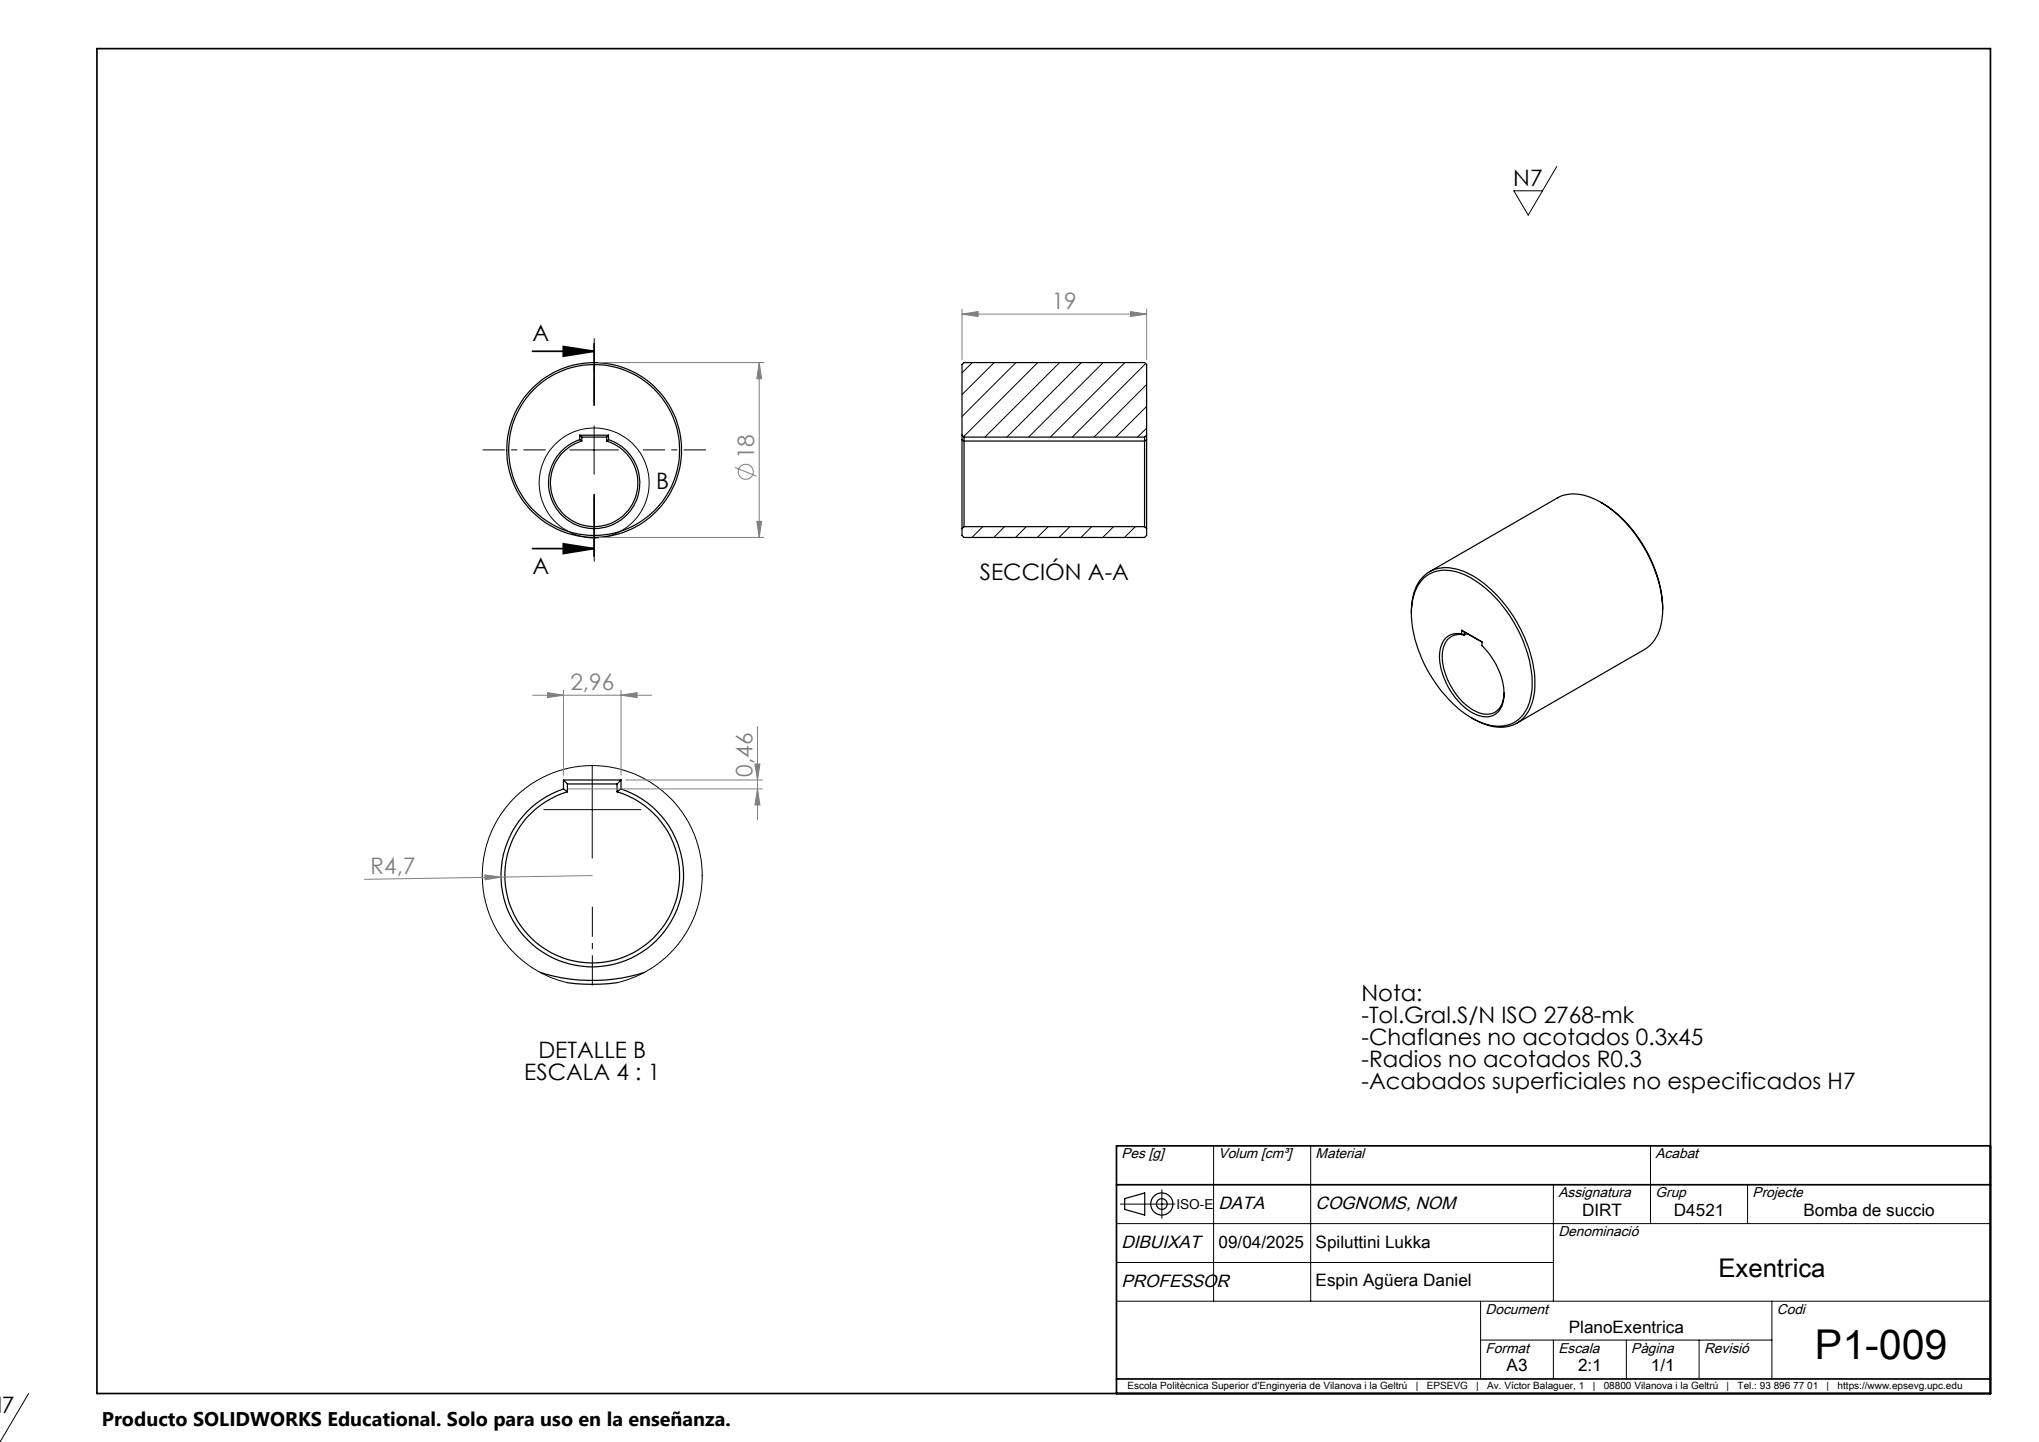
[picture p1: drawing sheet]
<svg xmlns="http://www.w3.org/2000/svg" width="420mm" height="297mm" viewBox="0 0 420 297" stroke-linecap="round" stroke-linejoin="round" font-family="sans-serif">
<g fill="none" stroke="#000" stroke-width=".25">
<path d="M119.4 90.6a9.4 9.4 0 0 0-4.6 14.4 9.4 9.4 0 0 0 15.2 0 9.4 9.4 0 0 0-4.7-14.4M119.4 90.6l.4 .2M119.4 89.6h5.9M119.4 89.6l.4 .4M119.4 89.6v1M119.8 90.8a9 9 0 0 0-4.7 13.9 9 9 0 0 0 14.6 0 9 9 0 0 0-4.7-13.9M119.8 90h5.2M119.8 90v.8M125 90v.8M125.3 90.6l-.3 .2M125.3 89.6l-.3 .4M125.3 89.6v1"/>
<path d="M198.2 90.6v18.3M198.2 90.6v-15.5l.4-.4h37.2l.4 .4v15.5M198.2 90.6l.4 .2M198.2 89.6l.4 .4M198.6 90.8v17.7M198.6 90h37.2M198.6 90.8h37.2M198.6 90v.8M235.8 90.8v17.7M235.8 90v.8M236.2 90.6v18.3M236.2 89.6l-.4 .4"/>
<path d="M236.2 90.6l-.4 .2M198.2 108.9v1.4l.4 .4h37.2l.4-.4v-1.4M198.6 108.5l-.4 .4M198.6 108.5h37.2M235.8 108.5l.4 .4M293.2 119.1a7.2 7.2 0 0 1 7.8-1 23.8 23.8 0 0 1 11.7 11.7 22.4 22.4 0 0 1 2.6 13.6 6.8 6.8 0 0 1-5.9 6.1 13.4 13.4 0 0 1-9.6-4.1 27.6 27.6 0 0 1-9.1-19.8 9.5 9.5 0 0 1 2.5-6.5zM294.5 117.8l26.2-15.2a8.3 8.3 0 0 1 7.8 .2 25.7 25.7 0 0 1 11.5 12.5 24.5 24.5 0 0 1 2.5 10.2M329.7 103.5a27.2 27.2 0 0 1 12.2 17.1l.4 2.4 .2 2.5M290.7 126.3a9.6 9.6 0 0 1 3.3-8.3 7.8 7.8 0 0 1 7.6-.3 25.8 25.8 0 0 1 12.4 13.6 21.6 21.6 0 0 1 1.8 12.7 6.9 6.9 0 0 1-9.3 5.4l-1.8-.7-1.5-.8M301.1 129.8l4.2 2.4v.8a14.5 14.5 0 0 1 4.5 10.7 3.8 3.8 0 0 1-6 3.4 14.2 14.2 0 0 1-7.3-12.6 3.9 3.9 0 0 1 3.3-4l1.3 .1M301.1 129.8v.8M301.1 130.6l.5 .2"/>
<path d="M301.1 129.8l.5 .3v.7M301.6 130.8a3.5 3.5 0 0 0-4.4 3.3 13.5 13.5 0 0 0 5.4 11.6 5.2 5.2 0 0 0 5.3 1.1 4.5 4.5 0 0 0 1.9-4.1M302.2 130.5l-.6 .3M342.5 125.5a9.5 9.5 0 0 1-3.3 8l-26.7 15.4M116.1 162.5a18.8 18.8 0 0 0-9.3 28.9 18.8 18.8 0 0 0 30.4 0 18.8 18.8 0 0 0-9.3-28.9M116.1 162.5l.8 .6M116.1 160.7h11.8M116.1 160.7l.8 .8M116.1 160.7v1.8M116.9 163.1a18 18 0 0 0-9.6 27.7 18 18 0 0 0 29.3 0 18 18 0 0 0-9.5-27.7M116.9 161.5h10.2M116.9 161.5v1.6"/>
<path d="M127.1 161.5v1.6M127.9 162.5l-.8 .6M127.9 160.7l-.8 .8M127.9 160.7v1.8M111.2 200.3a35.5 35.5 0 0 0 21.6 0M116.8 202.4a38.8 38.8 0 0 0 10.4 0M231.7 246.9l4.1-1.2v4.6l-4.1-1.2z"/>
<circle cx="122.4" cy="92.7" r="17.6"/>
<circle cx="122.4" cy="92.7" r="18"/>
<circle cx="239.3" cy="248" r="1.11"/>
<circle cx="239.3" cy="248" r="2.28"/>
</g>
<g fill="none" stroke="#000" stroke-width=".21">
<path d="M320.7 34.3l-5.9 10-3-5h5.9M200.3 74.7l-2.1 2.1M204.8 74.7l-6.6 6.6M209.3 74.7l-11.1 11.1M213.7 74.7l-15.2 15.3M218.3 74.7l-15.4 15.3M222.7 74.7l-15.3 15.3M227.2 74.7l-15.3 15.3M231.7 74.7l-15.3 15.3M236 74.9l-15.1 15.1M236.2 79.2l-10.8 10.8M117.4 92.7h10"/>
<path d="M122.4 87.7v10M236.2 83.7l-6.4 6.3M236.2 88.2l-1.9 1.8M202.4 108.5l-2.2 2.2M206.9 108.5l-2.2 2.2M211.4 108.5l-2.2 2.2M215.9 108.5l-2.2 2.2M220.4 108.5l-2.2 2.2M224.9 108.5l-2.2 2.2M229.4 108.5l-2.2 2.2M233.9 108.5l-2.3 2.2M122 157.7v19"/>
<path d="M112 166.8h20M116.8 202.4l-3.5-1.1-3.5-1.9-2.2-1.5-1.4-1.3-2.4-2.7-1.1-1.7-1.1-2.1-.9-2.1-.7-2.2-.6-4.1 .1-4 .7-3.5 1.3-3.6 1.7-3 1.6-2.1 1.5-1.5 1.9-1.6 1.5-1.1 3.4-1.8 4-1.3 4.1-.5 4 .2 3.9 .9 3.5 1.5 3.8 2.5 2.8 2.8 2.5 3.6 1.8 4 .9 3.9 .2 4.2-.5 4.1-1.3 4-1.3 2.5-1.1 1.6-3 3.5-2.7 2.1-3.4 1.9-1.9 .8-2.2 .6M250 236v32M270 236v32M340 236v16M230 252h180M230.8 248h11.2M239.3 245v5.9M320 244v24M360 244v8M230 268h180M230 260h90"/>
<path d="M305 268v16M305 276h60M320 276v8M335 276v8M350 276v8M365 268v16M5.9 287l-5.9 9.9"/>
<circle cx="122.4" cy="99.5" r="11.3"/>
</g>
<g fill="none" stroke="#808080" stroke-width=".21">
<path d="M123.4 74.7h34M156.4 74.7l.5 3.3h-1zM156.4 74.7v36M198.2 64.7l3.3-.5v1zM198.2 63.7v10.4M198.2 64.7h38M232.9 64.2l3.3 .5-3.3 .5zM236.2 63.7v10.4M151.4 96.3l4.4 1.8M123.4 110.7h34M155.9 107.4h1l-.5 3.3zM109.7 143.2h24.6"/>
<path d="M112.8 142.7l3.3 .5-3.3 .5zM116.1 142.2v17.5M127.9 143.2l3.3-.5v1zM127.9 142.2v17.5M155.5 157.4h1l-.5 3.3zM156 149.7v19.1M117.1 162.5h39.9M128.9 160.7h28.1M156 162.5l.5 3.3h-1zM99.9 180.2l3.3 .5-3.3 .5zM103.2 180.7l-28.2 .4M122 180.3l-18.8 .4"/>
<circle cx="153.6" cy="97.2" r="1.56"/>
</g>
<path d="M20 10h390v277h-390zM109.7 72.4h12.7M116 71.4l6.4 1-6.4 1zM122.4 70.8v12.7M109.7 113h12.7M116 112l6.4 1-6.4 1zM122.4 101.9v12.7M410 236h-180v51M230 244h180M230 284h180" fill="none" stroke="#000" stroke-width=".35"/>
<path d="M112.4 92.7h-13M122.4 82.7v-13M132.4 92.7h13M122.4 102.7v13" fill="none" stroke="#000" stroke-width=".21" stroke-dasharray="15.2 1.3 1.3 1.3" stroke-dashoffset="10.6" stroke-linecap="butt"/>
<path d="M122 186.7v16.3" fill="none" stroke="#000" stroke-width=".21" stroke-dasharray="15.2 1.3 1.3 1.3" stroke-dashoffset="9" stroke-linecap="butt"/>
<path d="M116 71.4l6.4 1-6.4 1zM116 112l6.4 1-6.4 1z" fill="#000"/>
<g fill="#808080">
<path d="M99.9 180.2l3.3 .5-3.3 .5z"/>
<path d="M198.2 64.7l3.3-.5v1zM232.9 64.2l3.3 .5-3.3 .5zM112.8 142.7l3.3 .5-3.3 .5zM127.9 143.2l3.3-.5v1z"/>
<path d="M156.4 74.7l.5 3.3h-1zM155.9 107.4h1l-.5 3.3zM155.5 157.4h1l-.5 3.3zM156 162.5l.5 3.3h-1z"/>
</g>
<text font-size="8.5" x="373.9" y="279.8">P1-009</text>
<text font-size="5.3" x="354" y="263">Exentrica</text>
<g font-size="4.7">
<text x="311.7" y="38.3">N7</text>
<text x="109.7" y="70.3">A</text>
<text x="135.1" y="100.7">B</text>
<text x="109.7" y="118.3">A</text>
<text x="201.8" y="119.5">SECCIÓN A-A</text>
<text x="280.4" y="206.2">Nota:</text>
<text x="280.4" y="210.8">-Tol.Gral.S/N ISO 2768-mk</text>
<text x="280.4" y="215.3">-Chaflanes no acotados 0.3x45</text>
<text x="110.9" y="217.9">DETALLE B</text>
<text x="280.4" y="219.8">-Radios no acotados R0.3</text>
<text x="108" y="222.4">ESCALA 4 : 1</text>
<text x="280.4" y="224.3">-Acabados superficiales no especificados H7</text>
<text x=".4" y="291">7</text>
</g>
<g font-size="4.7" fill="#808080">
<text x="216.6" y="63.7">19</text>
<text x="155.3" y="94.6" transform="rotate(-90 155.3 94.6)">18</text>
<text x="117.5" y="142.1">2,96</text>
<text x="155" y="160" transform="rotate(-90 155 160)">0,46</text>
<text x="76.3" y="180.1" transform="rotate(-1 76.3 180.1)">R4,7</text>
</g>
<text font-size="4.1" x="21" y="293.7">Producto SOLIDWORKS Educational. Solo para uso en la enseñanza.</text>
<g font-size="3.7">
<text x="251" y="249">DATA</text>
<text x="271" y="249">COGNOMS, NOM</text>
<text x="231" y="257">DIBUIXAT</text>
<text x="231" y="265">PROFESSOR</text>
</g>
<g font-size="3.5">
<text x="325.9" y="250.5">DIRT</text>
<text x="344.8" y="250.5">D4521</text>
<text x="371.5" y="250.5">Bomba de succio</text>
<text x="251" y="257">09/04/2025</text>
<text x="271" y="257">Spiluttini Lukka</text>
<text x="251" y="265">.</text>
<text x="271" y="265">Espin Agüera Daniel</text>
<text x="323.1" y="274.5">PlanoExentrica</text>
<text x="310.3" y="282.5">A3</text>
<text x="325.1" y="282.5">2:1</text>
<text x="340.1" y="282.5">1/1</text>
</g>
<g font-size="2.9">
<text x="231" y="238.6">Pes [g]</text>
<text x="251" y="238.6">Volum [cm³]</text>
<text x="271" y="238.6">Material</text>
<text x="341" y="238.6">Acabat</text>
<text x="321" y="246.6">Assignatura</text>
<text x="341" y="246.6">Grup</text>
<text x="361" y="246.6">Projecte</text>
<text x="321" y="254.6">Denominació</text>
<text x="306" y="270.6">Document</text>
<text x="366" y="270.6">Codi</text>
<text x="306" y="278.6">Format</text>
<text x="321" y="278.6">Escala</text>
<text x="336" y="278.6">Pàgina</text>
<text x="351" y="278.6">Revisió</text>
</g>
<text font-size="2.8" x="242.3" y="249">ISO-E</text>
<g font-size="2.1">
<text x="232.2" y="286.1">Escola Politècnica Superior d'Enginyeria de Vilanova i la Geltrú</text>
<text x="291.6" y="286.1">|</text>
<text x="293.9" y="286.1">EPSEVG</text>
<text x="304.1" y="286.1">|</text>
<text x="306.3" y="286.1">Av. Víctor Balaguer, 1</text>
<text x="328.1" y="286.1">|</text>
<text x="330.3" y="286.1">08800 Vilanova i la Geltrú</text>
<text x="355.7" y="286.1">|</text>
<text x="357.9" y="286.1">Tel.: 93 896 77 01</text>
<text x="376.2" y="286.1">|</text>
<text x="378.5" y="286.1">https://www.epsevg.upc.edu</text>
</g>
</svg>
